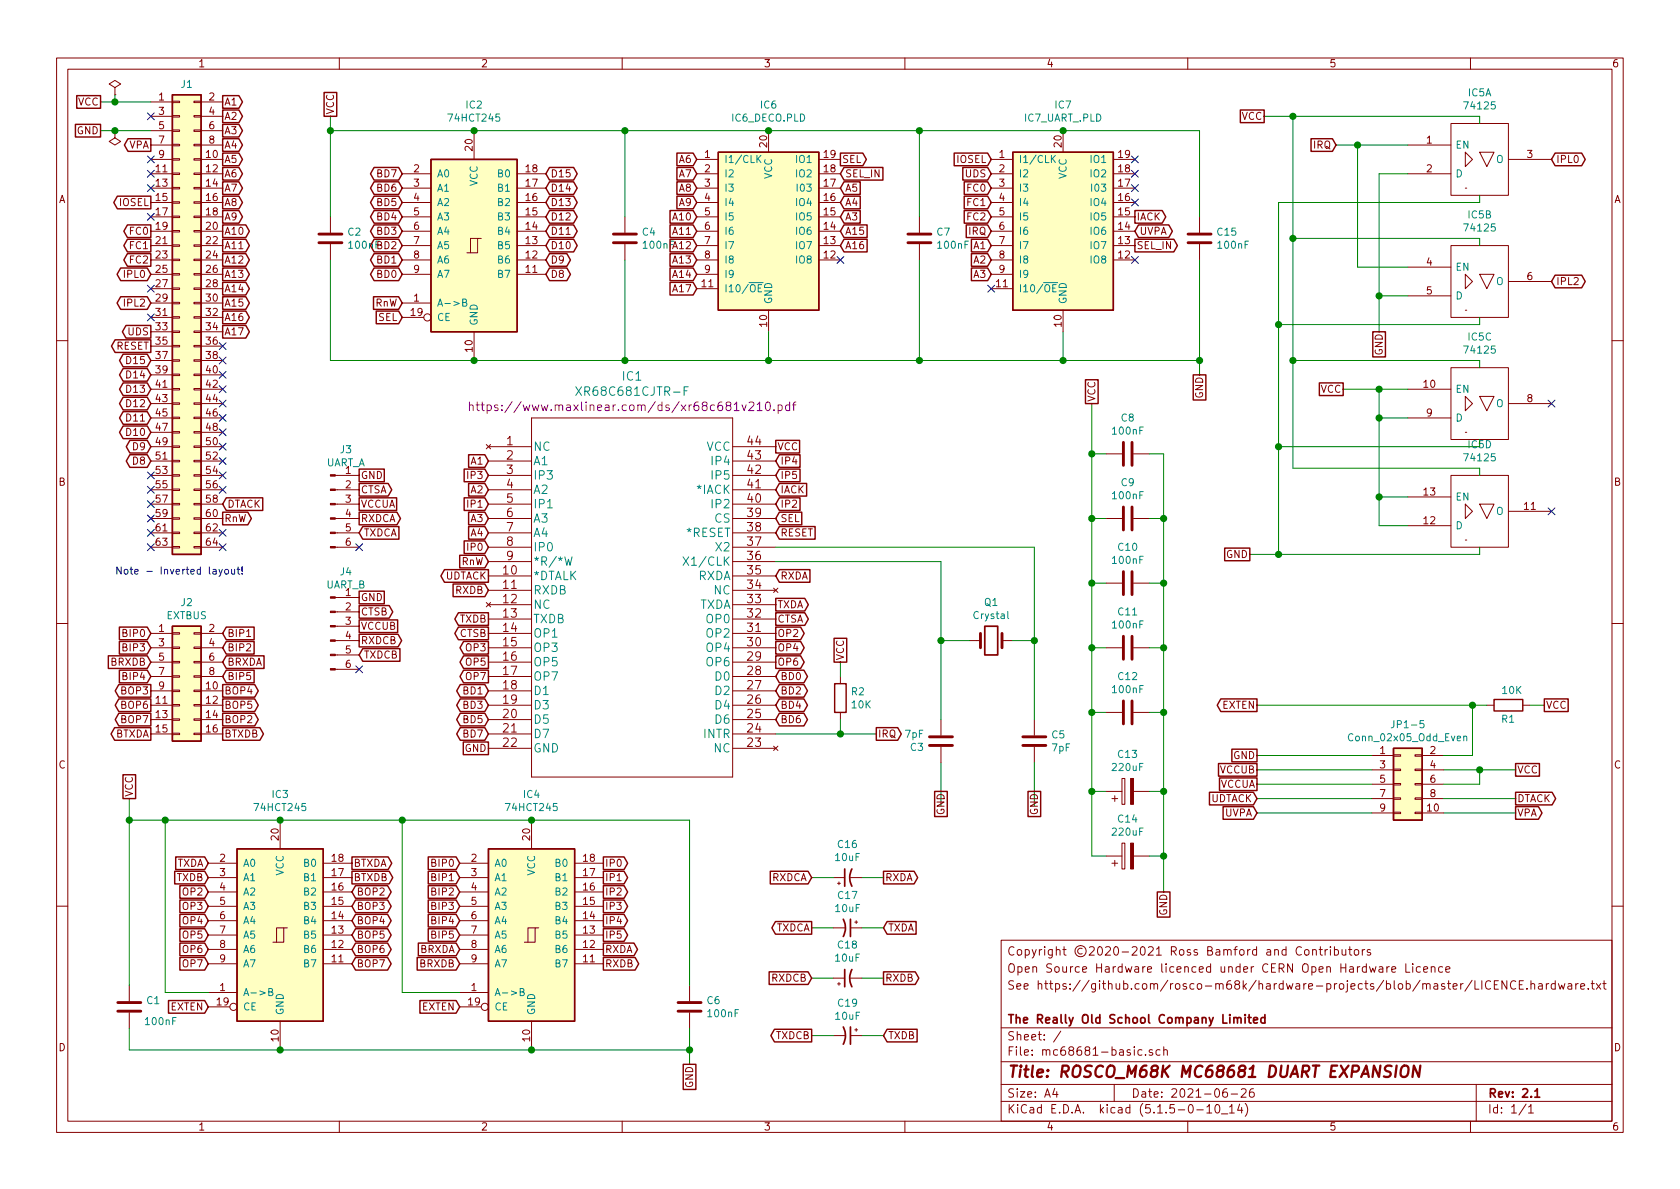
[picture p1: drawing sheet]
EESchema Schematic File Version 4
EELAYER 30 0
EELAYER END
$Descr A4 11693 8268
encoding utf-8
Sheet 1 1
Title "ROSCO_M68K MC68681 DUART EXPANSION"
Date "2021-06-26"
Rev "2.1"
Comp "The Really Old School Company Limited"
Comment1 ""
Comment2 "See https://github.com/rosco-m68k/hardware-projects/blob/master/LICENCE.hardware.txt"
Comment3 "Open Source Hardware licenced under CERN Open Hardware Licence"
Comment4 "Copyright ©2020-2021 Ross Bamford and Contributors"
$EndDescr
$Comp
L Connector_Generic:Conn_02x32_Odd_Even J1
U 1 1
P 1250 2200
F 0 "J1" H 1300 3825 50  0000 C CNN
F 1 "Conn_02x32_Odd_Even" H 1300 3826 50  0001 C CNN
F 2 "Connector_PinHeader_2.54mm:PinHeader_2x32_P2.54mm_Vertical" H 1250 2200 50  0001 C CNN
F 3 "~" H 1250 2200 50  0001 C CNN
	1    1250 2200
	1    0    0    -1  
$EndComp
Text GLabel 1550 700  2    50   Output ~ 0
A1
Text GLabel 1550 800  2    50   Output ~ 0
A2
Text GLabel 1550 900  2    50   Output ~ 0
A3
Text GLabel 1550 1000 2    50   Output ~ 0
A4
Text GLabel 1550 1100 2    50   Output ~ 0
A5
Text GLabel 1550 1200 2    50   Output ~ 0
A6
Text GLabel 1550 1300 2    50   Output ~ 0
A7
Text GLabel 1550 1400 2    50   Output ~ 0
A8
Text GLabel 1550 1500 2    50   Output ~ 0
A9
Text GLabel 1550 1600 2    50   Output ~ 0
A10
Text GLabel 1550 1700 2    50   Output ~ 0
A11
Text GLabel 1550 1800 2    50   Output ~ 0
A12
Text GLabel 1550 1900 2    50   Output ~ 0
A13
Text GLabel 1550 2000 2    50   Output ~ 0
A14
Text GLabel 1550 2200 2    50   Output ~ 0
A16
Text GLabel 1550 2300 2    50   Output ~ 0
A17
Text GLabel 1050 3200 0    50   BiDi ~ 0
D8
Text GLabel 1050 3100 0    50   BiDi ~ 0
D9
Text GLabel 1050 3000 0    50   BiDi ~ 0
D10
Text GLabel 1050 2900 0    50   BiDi ~ 0
D11
Text GLabel 1050 2800 0    50   BiDi ~ 0
D12
Text GLabel 1050 2700 0    50   BiDi ~ 0
D13
Text GLabel 1050 2600 0    50   BiDi ~ 0
D14
Text GLabel 1050 2500 0    50   BiDi ~ 0
D15
Text GLabel 1050 2300 0    50   Output ~ 0
UDS
Text GLabel 700  700  0    50   UnSpc ~ 0
VCC
Text GLabel 700  900  0    50   UnSpc ~ 0
GND
Text GLabel 1550 3600 2    50   Output ~ 0
RnW
$Comp
L power:PWR_FLAG #GND01
U 1 1
P 800 900
F 0 "#GND01" H 800 975 50  0001 C CNN
F 1 "PWR_FLAG" H 800 1073 50  0001 C CNN
F 2 "" H 800 900 50  0001 C CNN
F 3 "~" H 800 900 50  0001 C CNN
	1    800  900 
	-1   0    0    1   
$EndComp
$Comp
L power:PWR_FLAG #VCC01
U 1 1
P 800 650
F 0 "#VCC01" H 800 725 50  0001 C CNN
F 1 "PWR_FLAG" H 800 823 50  0001 C CNN
F 2 "" H 800 650 50  0001 C CNN
F 3 "~" H 800 650 50  0001 C CNN
	1    800  650 
	1    0    0    -1  
$EndComp
Wire Wire Line
	700  700  800  700 
Wire Wire Line
	800  650  800  700 
Wire Wire Line
	700  900  800  900 
NoConn ~ 1050 800 
NoConn ~ 1050 1100
NoConn ~ 1050 1200
NoConn ~ 1050 1300
NoConn ~ 1550 3000
NoConn ~ 1550 3100
NoConn ~ 1550 3200
NoConn ~ 1550 3300
NoConn ~ 1550 3400
Text Notes 800  4000 0    50   ~ 0
Note - Inverted layout!
Text GLabel 1050 1400 0    50   Output ~ 0
IOSEL
Text GLabel 1050 1600 0    50   Output ~ 0
FC0
Text GLabel 1050 1700 0    50   Output ~ 0
FC1
Text GLabel 1050 1800 0    50   Output ~ 0
FC2
NoConn ~ 1050 2200
NoConn ~ 1050 3300
NoConn ~ 1050 3400
NoConn ~ 1050 3500
NoConn ~ 1050 3600
NoConn ~ 1050 3700
NoConn ~ 1050 3800
NoConn ~ 1550 3800
NoConn ~ 1550 3700
NoConn ~ 1550 2900
NoConn ~ 1550 2800
NoConn ~ 1550 2700
NoConn ~ 1550 2600
NoConn ~ 1550 2500
Text GLabel 1050 1000 0    50   Output ~ 0
VPA
Text GLabel 1050 2400 0    50   Output ~ 0
RESET
NoConn ~ 1050 1500
NoConn ~ -2300 8300
$Comp
L Device:Crystal Q1
U 1 1
P 6900 4450
F 0 "Q1" H 6900 4718 50  0000 C CNN
F 1 "Crystal" H 6900 4627 50  0000 C CNN
F 2 "Crystal:Crystal_HC49-4H_Vertical" H 6900 4450 50  0001 C CNN
F 3 "~" H 6900 4450 50  0001 C CNN
	1    6900 4450
	1    0    0    -1  
$EndComp
$Comp
L Device:C C3
U 1 1
P 6550 5150
F 0 "C3" H 6665 5196 50  0000 L CNN
F 1 "7pF" H 6665 5105 50  0000 L CNN
F 2 "Capacitor_THT:C_Rect_L7.0mm_W2.0mm_P5.00mm" H 6588 5000 50  0001 C CNN
F 3 "~" H 6550 5150 50  0001 C CNN
	1    6550 5150
	-1   0    0    1   
$EndComp
$Comp
L Device:C C5
U 1 1
P 7200 5150
F 0 "C5" H 7315 5196 50  0000 L CNN
F 1 "7pF" H 7315 5105 50  0000 L CNN
F 2 "Capacitor_THT:C_Rect_L7.0mm_W2.0mm_P5.00mm" H 7238 5000 50  0001 C CNN
F 3 "~" H 7200 5150 50  0001 C CNN
	1    7200 5150
	1    0    0    -1  
$EndComp
Wire Wire Line
	7200 5000 7200 4450
Wire Wire Line
	7050 4450 7200 4450
Wire Wire Line
	6750 4450 6550 4450
Wire Wire Line
	6550 4450 6550 5000
Wire Wire Line
	7200 5300 7200 5600
Wire Wire Line
	6550 5300 6550 5600
Text GLabel 6550 5500 3    50   UnSpc ~ 0
GND
Text GLabel 7200 5500 3    50   UnSpc ~ 0
GND
Text GLabel 5400 4700 2    50   BiDi ~ 0
BD0
Text GLabel 3400 4800 0    50   BiDi ~ 0
BD1
Text GLabel 5400 4800 2    50   BiDi ~ 0
BD2
Text GLabel 3400 4900 0    50   BiDi ~ 0
BD3
Text GLabel 5400 4900 2    50   BiDi ~ 0
BD4
Text GLabel 3400 5000 0    50   BiDi ~ 0
BD5
Text GLabel 5400 5000 2    50   BiDi ~ 0
BD6
Text GLabel 3400 5100 0    50   BiDi ~ 0
BD7
Text GLabel 3400 3900 0    50   Input ~ 0
RnW
Text GLabel 5400 3700 2    50   Input ~ 0
RESET
Text GLabel 1550 3500 2    50   Input ~ 0
DTACK
Wire Wire Line
	9550 5550 8750 5550
Wire Wire Line
	10050 5550 10550 5550
Text GLabel 10550 5550 2    50   Output ~ 0
DTACK
Text GLabel 8750 5550 0    50   Input ~ 0
UDTACK
Text GLabel 3400 4000 0    50   Output ~ 0
UDTACK
Connection ~ 6550 4450
Text GLabel 5400 3600 2    50   Input ~ 0
SEL
Text GLabel 3400 3200 0    50   Input ~ 0
A1
Text GLabel 3400 3400 0    50   Input ~ 0
A2
Text GLabel 3400 3600 0    50   Input ~ 0
A3
Text GLabel 3400 3700 0    50   Input ~ 0
A4
$Comp
L Connector:Conn_01x06_Male J3
U 1 1
P 2300 3500
F 0 "J3" H 2408 3881 50  0000 C CNN
F 1 "UART_A" H 2408 3790 50  0000 C CNN
F 2 "Connector_PinHeader_2.54mm:PinHeader_1x06_P2.54mm_Vertical" H 2300 3500 50  0001 C CNN
F 3 "~" H 2300 3500 50  0001 C CNN
	1    2300 3500
	1    0    0    -1  
$EndComp
$Comp
L Connector:Conn_01x06_Male J4
U 1 1
P 2300 4350
F 0 "J4" H 2408 4731 50  0000 C CNN
F 1 "UART_B" H 2408 4640 50  0000 C CNN
F 2 "Connector_PinHeader_2.54mm:PinHeader_1x06_P2.54mm_Vertical" H 2300 4350 50  0001 C CNN
F 3 "~" H 2300 4350 50  0001 C CNN
	1    2300 4350
	1    0    0    -1  
$EndComp
Text GLabel 2500 3300 2    50   UnSpc ~ 0
GND
Text GLabel 2500 3400 2    50   Output ~ 0
CTSA
Text GLabel 2500 3700 2    50   Input ~ 0
TXDCA
Text GLabel 2500 3600 2    50   Output ~ 0
RXDCA
NoConn ~ 2500 3800
Text GLabel 10550 5350 2    50   UnSpc ~ 0
VCC
Text GLabel 8750 5450 0    50   UnSpc ~ 0
VCCUA
Text GLabel 8750 5350 0    50   UnSpc ~ 0
VCCUB
Text GLabel 2500 3500 2    50   UnSpc ~ 0
VCCUA
Text GLabel 2500 4350 2    50   UnSpc ~ 0
VCCUB
Text GLabel 2500 4150 2    50   UnSpc ~ 0
GND
Text GLabel 2500 4250 2    50   Output ~ 0
CTSB
Text GLabel 2500 4550 2    50   Input ~ 0
TXDCB
Text GLabel 2500 4450 2    50   Output ~ 0
RXDCB
NoConn ~ 2500 4650
$Comp
L Connector_Generic:Conn_02x08_Odd_Even J2
U 1 1
P 1250 4700
F 0 "J2" H 1300 5217 50  0000 C CNN
F 1 "EXTBUS" H 1300 5126 50  0000 C CNN
F 2 "Connector_PinHeader_2.54mm:PinHeader_2x08_P2.54mm_Vertical" H 1250 4700 50  0001 C CNN
F 3 "~" H 1250 4700 50  0001 C CNN
	1    1250 4700
	1    0    0    -1  
$EndComp
$Comp
L 74xx:74LS245 IC3
U 1 1
P 1950 6500
F 0 "IC3" H 1950 7481 50  0000 C CNN
F 1 "74HCT245" H 1950 7390 50  0000 C CNN
F 2 "Package_DIP:DIP-20_W7.62mm_Socket_LongPads" H 1950 6500 50  0001 C CNN
F 3 "http://www.ti.com/lit/gpn/sn74LS245" H 1950 6500 50  0001 C CNN
	1    1950 6500
	1    0    0    -1  
$EndComp
$Comp
L 74xx:74LS245 IC4
U 1 1
P 3700 6500
F 0 "IC4" H 3700 7481 50  0000 C CNN
F 1 "74HCT245" H 3700 7390 50  0000 C CNN
F 2 "Package_DIP:DIP-20_W7.62mm_Socket_LongPads" H 3700 6500 50  0001 C CNN
F 3 "http://www.ti.com/lit/gpn/sn74LS245" H 3700 6500 50  0001 C CNN
	1    3700 6500
	1    0    0    -1  
$EndComp
Text GLabel 1450 6200 0    50   Input ~ 0
OP2
Text GLabel 1450 6300 0    50   Input ~ 0
OP3
Text GLabel 1450 6400 0    50   Input ~ 0
OP4
Text GLabel 1450 6500 0    50   Input ~ 0
OP5
Text GLabel 1450 6600 0    50   Input ~ 0
OP6
Text GLabel 1450 6700 0    50   Input ~ 0
OP7
Text GLabel 2450 6200 2    50   3State ~ 0
BOP2
Text GLabel 2450 6300 2    50   3State ~ 0
BOP3
Text GLabel 2450 6400 2    50   3State ~ 0
BOP4
Text GLabel 2450 6500 2    50   3State ~ 0
BOP5
Text GLabel 2450 6600 2    50   3State ~ 0
BOP6
Text GLabel 2450 6700 2    50   3State ~ 0
BOP7
Text GLabel 1450 7000 0    50   Input ~ 0
EXTEN
Text GLabel 3200 7000 0    50   Input ~ 0
EXTEN
Text GLabel 8750 4900 0    50   Output ~ 0
EXTEN
$Comp
L Device:R R1
U 1 1
P 10500 4900
F 0 "R1" V 10400 4850 50  0000 L CNN
F 1 "10K" V 10600 4800 50  0000 L CNN
F 2 "Resistor_THT:R_Axial_DIN0207_L6.3mm_D2.5mm_P10.16mm_Horizontal" V 10430 4900 50  0001 C CNN
F 3 "~" H 10500 4900 50  0001 C CNN
	1    10500 4900
	0    -1   -1   0   
$EndComp
Wire Wire Line
	3200 6900 2800 6900
Connection ~ 1950 7300
Text GLabel 3200 6000 0    50   Input ~ 0
BIP0
Text GLabel 3200 6100 0    50   Input ~ 0
BIP1
Text GLabel 3200 6200 0    50   Input ~ 0
BIP2
Text GLabel 3200 6300 0    50   Input ~ 0
BIP3
Text GLabel 3200 6400 0    50   Input ~ 0
BIP4
Text GLabel 3200 6500 0    50   Input ~ 0
BIP5
Text GLabel 3200 6600 0    50   Input ~ 0
BRXDA
Text GLabel 4200 6600 2    50   Output ~ 0
RXDA
Text GLabel 4200 6500 2    50   Output ~ 0
IP5
Text GLabel 4200 6400 2    50   Output ~ 0
IP4
Text GLabel 4200 6300 2    50   Output ~ 0
IP3
Text GLabel 4200 6200 2    50   Output ~ 0
IP2
Text GLabel 4200 6100 2    50   Output ~ 0
IP1
Text GLabel 4200 6000 2    50   Output ~ 0
IP0
Text GLabel 5400 4400 2    50   Output ~ 0
OP2
Text GLabel 3400 4500 0    50   Output ~ 0
OP3
Text GLabel 5400 4500 2    50   Output ~ 0
OP4
Text GLabel 3400 4600 0    50   Output ~ 0
OP5
Text GLabel 5400 4600 2    50   Output ~ 0
OP6
Text GLabel 3400 4700 0    50   Output ~ 0
OP7
Text GLabel 3400 3800 0    50   Input ~ 0
IP0
Text GLabel 3400 3500 0    50   Input ~ 0
IP1
Text GLabel 5400 3500 2    50   Input ~ 0
IP2
Text GLabel 3400 3300 0    50   Input ~ 0
IP3
Text GLabel 5400 3200 2    50   Input ~ 0
IP4
Text GLabel 5400 3300 2    50   Input ~ 0
IP5
$Comp
L 74xx_IEEE:74126 IC5
U 1 1
P 10300 1100
F 0 "IC5" H 10300 1566 50  0000 C CNN
F 1 "74125" H 10300 1475 50  0000 C CNN
F 2 "Package_DIP:DIP-14_W7.62mm_Socket_LongPads" H 10300 1100 50  0001 C CNN
F 3 "" H 10300 1100 50  0001 C CNN
	1    10300 1100
	1    0    0    -1  
$EndComp
$Comp
L 74xx_IEEE:74126 IC5
U 2 1
P 10300 1950
F 0 "IC5" H 10300 2416 50  0000 C CNN
F 1 "74125" H 10300 2325 50  0000 C CNN
F 2 "Package_DIP:DIP-14_W7.62mm_Socket_LongPads" H 10300 1950 50  0001 C CNN
F 3 "" H 10300 1950 50  0001 C CNN
	2    10300 1950
	1    0    0    -1  
$EndComp
Wire Wire Line
	9800 1200 9600 1200
Wire Wire Line
	9600 1200 9600 2050
Wire Wire Line
	9800 2050 9600 2050
Connection ~ 9600 2050
Wire Wire Line
	9600 2050 9600 2300
Wire Wire Line
	9800 1850 9450 1850
Wire Wire Line
	9450 1850 9450 1000
Wire Wire Line
	9450 1000 9800 1000
Wire Wire Line
	9450 1000 9300 1000
Connection ~ 9450 1000
Text GLabel 9300 1000 0    50   Input ~ 0
IRQ
Text GLabel 1050 2100 0    50   3State ~ 0
IPL2
Text GLabel 1050 1900 0    50   3State ~ 0
IPL0
Text GLabel 10800 1100 2    50   3State ~ 0
IPL0
Text GLabel 10800 1950 2    50   3State ~ 0
IPL2
Text GLabel 9600 2300 3    50   UnSpc ~ 0
GND
Text GLabel 8750 5250 0    50   UnSpc ~ 0
GND
Text GLabel 10750 4900 2    50   UnSpc ~ 0
VCC
Connection ~ 7200 4450
Text GLabel 3400 4300 0    50   Output ~ 0
TXDB
Text GLabel 3400 4100 0    50   Input ~ 0
RXDB
Text GLabel 5400 4000 2    50   Input ~ 0
RXDA
Text GLabel 5400 4200 2    50   Output ~ 0
TXDA
Wire Wire Line
	800  700  1050 700 
Connection ~ 800  700 
Wire Wire Line
	800  900  1050 900 
Connection ~ 800  900 
$Comp
L 74xx:74LS245 IC2
U 1 1
P 3300 1700
F 0 "IC2" H 3300 2681 50  0000 C CNN
F 1 "74HCT245" H 3300 2590 50  0000 C CNN
F 2 "Package_DIP:DIP-20_W7.62mm_Socket_LongPads" H 3300 1700 50  0001 C CNN
F 3 "http://www.ti.com/lit/gpn/sn74LS245" H 3300 1700 50  0001 C CNN
	1    3300 1700
	1    0    0    -1  
$EndComp
Text GLabel 3800 1900 2    50   BiDi ~ 0
D8
Text GLabel 3800 1800 2    50   BiDi ~ 0
D9
Text GLabel 3800 1700 2    50   BiDi ~ 0
D10
Text GLabel 3800 1600 2    50   BiDi ~ 0
D11
Text GLabel 3800 1500 2    50   BiDi ~ 0
D12
Text GLabel 3800 1400 2    50   BiDi ~ 0
D13
Text GLabel 3800 1300 2    50   BiDi ~ 0
D14
Text GLabel 3800 1200 2    50   BiDi ~ 0
D15
Text GLabel 2800 1900 0    50   BiDi ~ 0
BD0
Text GLabel 2800 1800 0    50   BiDi ~ 0
BD1
Text GLabel 2800 1700 0    50   BiDi ~ 0
BD2
Text GLabel 2800 1600 0    50   BiDi ~ 0
BD3
Text GLabel 2800 1500 0    50   BiDi ~ 0
BD4
Text GLabel 2800 1400 0    50   BiDi ~ 0
BD5
Text GLabel 2800 1300 0    50   BiDi ~ 0
BD6
Text GLabel 2800 1200 0    50   BiDi ~ 0
BD7
Text GLabel 2800 2100 0    50   Input ~ 0
RnW
Text GLabel 2800 2200 0    50   Input ~ 0
SEL
Text GLabel 1550 5000 2    50   Output ~ 0
BOP2
Text GLabel 1050 4800 0    50   Output ~ 0
BOP3
Text GLabel 1550 4800 2    50   Output ~ 0
BOP4
Text GLabel 1550 4900 2    50   Output ~ 0
BOP5
Text GLabel 1050 4900 0    50   Output ~ 0
BOP6
Text GLabel 1050 5000 0    50   Output ~ 0
BOP7
Text GLabel 1050 4400 0    50   Input ~ 0
BIP0
Text GLabel 1550 4400 2    50   Input ~ 0
BIP1
Text GLabel 1550 4500 2    50   Input ~ 0
BIP2
Text GLabel 1050 4500 0    50   Input ~ 0
BIP3
Text GLabel 1050 4700 0    50   Input ~ 0
BIP4
Text GLabel 1550 4700 2    50   Input ~ 0
BIP5
Text GLabel 1050 4600 0    50   Input ~ 0
BRXDB
Text GLabel 1550 5100 2    50   Output ~ 0
BTXDB
$Comp
L Logic_Programmable:GAL16V8 IC6
U 1 1
P 5350 1600
F 0 "IC6" H 5350 2481 50  0000 C CNN
F 1 "IC6_DECO.PLD" H 5350 2390 50  0000 C CNN
F 2 "Package_DIP:DIP-20_W7.62mm_Socket_LongPads" H 5350 1600 50  0001 C CNN
F 3 "http://ww1.microchip.com/downloads/en/devicedoc/atmel-0364-pld-atf16v8b-8bq-8bql-datasheet.pdf" H 5350 1600 50  0001 C CNN
	1    5350 1600
	1    0    0    -1  
$EndComp
Text GLabel 4850 1100 0    50   Input ~ 0
A6
Text GLabel 4850 1200 0    50   Input ~ 0
A7
Text GLabel 4850 1300 0    50   Input ~ 0
A8
Text GLabel 4850 1400 0    50   Input ~ 0
A9
Text GLabel 4850 1500 0    50   Input ~ 0
A10
Text GLabel 4850 1600 0    50   Input ~ 0
A11
Text GLabel 4850 1700 0    50   Input ~ 0
A12
Text GLabel 4850 1800 0    50   Input ~ 0
A13
Text GLabel 4850 1900 0    50   Input ~ 0
A14
Text GLabel 5850 1600 2    50   Input ~ 0
A15
Text GLabel 5850 1700 2    50   Input ~ 0
A16
Text GLabel 4850 2000 0    50   Input ~ 0
A17
Text GLabel 5850 1500 2    50   Input ~ 0
A3
Text GLabel 5850 1400 2    50   Input ~ 0
A4
Text GLabel 5850 1300 2    50   Input ~ 0
A5
Text GLabel 5850 1200 2    50   Input ~ 0
SEL_IN
Text GLabel 5850 1100 2    50   Output ~ 0
SEL
NoConn ~ 5850 1800
$Comp
L Logic_Programmable:GAL16V8 IC7
U 1 1
P 7400 1600
F 0 "IC7" H 7400 2481 50  0000 C CNN
F 1 "IC7_UART_.PLD" H 7400 2390 50  0000 C CNN
F 2 "Package_DIP:DIP-20_W7.62mm_Socket_LongPads" H 7400 1600 50  0001 C CNN
F 3 "" H 7400 1600 50  0001 C CNN
	1    7400 1600
	1    0    0    -1  
$EndComp
NoConn ~ 6900 2000
NoConn ~ 7900 1800
NoConn ~ 7900 1400
NoConn ~ 7900 1300
NoConn ~ 7900 1200
NoConn ~ 7900 1100
Text GLabel 6900 1100 0    50   Input ~ 0
IOSEL
Text GLabel 6900 1200 0    50   Input ~ 0
UDS
Text GLabel 6900 1300 0    50   Input ~ 0
FC0
Text GLabel 6900 1400 0    50   Input ~ 0
FC1
Text GLabel 6900 1500 0    50   Input ~ 0
FC2
Text GLabel 6900 1600 0    50   Input ~ 0
IRQ
Text GLabel 7900 1700 2    50   Output ~ 0
SEL_IN
Text GLabel 7900 1600 2    50   3State ~ 0
UVPA
Wire Wire Line
	7400 900  6400 900 
Wire Wire Line
	5350 900  4350 900 
Connection ~ 5350 900 
Wire Wire Line
	7400 2500 7400 2300
Wire Wire Line
	5350 2300 5350 2500
Connection ~ 5350 2500
Wire Wire Line
	5350 2500 6400 2500
Connection ~ 3300 900 
Connection ~ 3300 2500
Connection ~ 7400 900 
Connection ~ 7400 2500
$Comp
L Device:C C2
U 1 1
P 2300 1650
F 0 "C2" H 2415 1696 50  0000 L CNN
F 1 "100nF" H 2415 1605 50  0000 L CNN
F 2 "rosco_m68k:C2.5-3" H 2338 1500 50  0001 C CNN
F 3 "~" H 2300 1650 50  0001 C CNN
	1    2300 1650
	1    0    0    -1  
$EndComp
$Comp
L Device:C C15
U 1 1
P 8350 1650
F 0 "C15" H 8465 1696 50  0000 L CNN
F 1 "100nF" H 8465 1605 50  0000 L CNN
F 2 "rosco_m68k:C2.5-3" H 8388 1500 50  0001 C CNN
F 3 "~" H 8350 1650 50  0001 C CNN
	1    8350 1650
	1    0    0    -1  
$EndComp
$Comp
L Device:C C4
U 1 1
P 4350 1650
F 0 "C4" H 4465 1696 50  0000 L CNN
F 1 "100nF" H 4465 1605 50  0000 L CNN
F 2 "rosco_m68k:C2.5-3" H 4388 1500 50  0001 C CNN
F 3 "~" H 4350 1650 50  0001 C CNN
	1    4350 1650
	1    0    0    -1  
$EndComp
$Comp
L Device:C C7
U 1 1
P 6400 1650
F 0 "C7" H 6515 1696 50  0000 L CNN
F 1 "100nF" H 6515 1605 50  0000 L CNN
F 2 "rosco_m68k:C2.5-3" H 6438 1500 50  0001 C CNN
F 3 "~" H 6400 1650 50  0001 C CNN
	1    6400 1650
	1    0    0    -1  
$EndComp
Wire Wire Line
	6400 1500 6400 900 
Connection ~ 6400 900 
Wire Wire Line
	6400 900  5350 900 
Wire Wire Line
	6400 1800 6400 2500
Connection ~ 6400 2500
Wire Wire Line
	6400 2500 7400 2500
Wire Wire Line
	4350 1500 4350 900 
Connection ~ 4350 900 
Wire Wire Line
	4350 900  3300 900 
Wire Wire Line
	4350 1800 4350 2500
Wire Wire Line
	3300 2500 4350 2500
Connection ~ 4350 2500
Wire Wire Line
	4350 2500 5350 2500
Wire Wire Line
	2300 900  2300 1500
Wire Wire Line
	2300 900  3300 900 
Wire Wire Line
	2300 1800 2300 2500
Wire Wire Line
	2300 2500 3300 2500
Wire Wire Line
	8350 900  8350 1500
Wire Wire Line
	7400 900  8350 900 
Wire Wire Line
	8350 1800 8350 2500
Wire Wire Line
	7400 2500 8350 2500
Wire Wire Line
	2300 900  2300 800 
Connection ~ 2300 900 
Wire Wire Line
	8350 2500 8350 2600
Connection ~ 8350 2500
Text GLabel 2300 800  1    50   UnSpc ~ 0
VCC
Text GLabel 8350 2600 3    50   UnSpc ~ 0
GND
$Comp
L Device:C C6
U 1 1
P 4800 7000
F 0 "C6" H 4915 7046 50  0000 L CNN
F 1 "100nF" H 4915 6955 50  0000 L CNN
F 2 "rosco_m68k:C2.5-3" H 4838 6850 50  0001 C CNN
F 3 "~" H 4800 7000 50  0001 C CNN
	1    4800 7000
	1    0    0    -1  
$EndComp
Wire Wire Line
	900  5700 1150 5700
Wire Wire Line
	3700 5700 4800 5700
Wire Wire Line
	4800 5700 4800 6850
Wire Wire Line
	1950 5700 2800 5700
Connection ~ 1950 5700
Connection ~ 3700 5700
Wire Wire Line
	900  7300 1950 7300
Wire Wire Line
	3700 7300 4800 7300
Wire Wire Line
	4800 7300 4800 7150
Connection ~ 3700 7300
Wire Wire Line
	900  5700 900  5550
Wire Wire Line
	4800 7300 4800 7400
Connection ~ 4800 7300
Text GLabel 900  5550 1    50   UnSpc ~ 0
VCC
Text GLabel 4800 7400 3    50   UnSpc ~ 0
GND
$Comp
L Device:C C8
U 1 1
P 7850 3150
F 0 "C8" V 7598 3150 50  0000 C CNN
F 1 "100nF" V 7689 3150 50  0000 C CNN
F 2 "rosco_m68k:C2.5-3" H 7888 3000 50  0001 C CNN
F 3 "~" H 7850 3150 50  0001 C CNN
	1    7850 3150
	0    1    1    0   
$EndComp
$Comp
L Device:C C9
U 1 1
P 7850 3600
F 0 "C9" V 7598 3600 50  0000 C CNN
F 1 "100nF" V 7689 3600 50  0000 C CNN
F 2 "rosco_m68k:C2.5-3" H 7888 3450 50  0001 C CNN
F 3 "~" H 7850 3600 50  0001 C CNN
	1    7850 3600
	0    1    1    0   
$EndComp
$Comp
L Device:CP C13
U 1 1
P 7850 5500
F 0 "C13" V 8105 5500 50  0000 C CNN
F 1 "220uF" V 8014 5500 50  0000 C CNN
F 2 "Capacitor_THT:CP_Radial_D6.3mm_P2.50mm" H 7888 5350 50  0001 C CNN
F 3 "~" H 7850 5500 50  0001 C CNN
	1    7850 5500
	0    -1   -1   0   
$EndComp
$Comp
L Device:CP C14
U 1 1
P 7850 5950
F 0 "C14" V 8105 5950 50  0000 C CNN
F 1 "220uF" V 8014 5950 50  0000 C CNN
F 2 "Capacitor_THT:CP_Radial_D6.3mm_P2.50mm" H 7888 5800 50  0001 C CNN
F 3 "~" H 7850 5950 50  0001 C CNN
	1    7850 5950
	0    -1   -1   0   
$EndComp
Wire Wire Line
	7600 2800 7600 3150
Wire Wire Line
	7600 5950 7700 5950
Wire Wire Line
	8100 3150 8100 3600
Wire Wire Line
	8000 3150 8100 3150
Wire Wire Line
	7700 3150 7600 3150
Connection ~ 7600 3150
Wire Wire Line
	7600 3150 7600 3600
Wire Wire Line
	7700 3600 7600 3600
Connection ~ 7600 3600
Wire Wire Line
	8000 3600 8100 3600
Connection ~ 8100 3600
Wire Wire Line
	8000 5500 8100 5500
Wire Wire Line
	8100 5500 8100 5950
Wire Wire Line
	7700 5500 7600 5500
Wire Wire Line
	7600 5500 7600 5950
Wire Wire Line
	8000 5950 8100 5950
Connection ~ 8100 5950
Wire Wire Line
	8100 5950 8100 6200
Text GLabel 7600 2800 1    50   UnSpc ~ 0
VCC
Text GLabel 8100 6200 3    50   UnSpc ~ 0
GND
NoConn ~ 1050 2000
NoConn ~ 1550 2400
Text GLabel 5400 3100 2    50   UnSpc ~ 0
VCC
Text GLabel 3400 5200 0    50   UnSpc ~ 0
GND
Text GLabel 1550 2100 2    50   Output ~ 0
A15
Text GLabel 1450 6000 0    50   Input ~ 0
TXDA
Text GLabel 1450 6100 0    50   Input ~ 0
TXDB
Text GLabel 2450 6000 2    50   Output ~ 0
BTXDA
Text GLabel 2450 6100 2    50   Output ~ 0
BTXDB
Text GLabel 3200 6700 0    50   Input ~ 0
BRXDB
Text GLabel 4200 6700 2    50   Output ~ 0
RXDB
Text GLabel 1550 4600 2    50   Input ~ 0
BRXDA
Text GLabel 1050 5100 0    50   Output ~ 0
BTXDA
Text GLabel 5400 4300 2    50   Output ~ 0
CTSA
Text GLabel 3400 4400 0    50   Output ~ 0
CTSB
$Comp
L Device:C C10
U 1 1
P 7850 4050
F 0 "C10" V 7598 4050 50  0000 C CNN
F 1 "100nF" V 7689 4050 50  0000 C CNN
F 2 "rosco_m68k:C2.5-3" H 7888 3900 50  0001 C CNN
F 3 "~" H 7850 4050 50  0001 C CNN
	1    7850 4050
	0    1    1    0   
$EndComp
$Comp
L Device:C C11
U 1 1
P 7850 4500
F 0 "C11" V 7598 4500 50  0000 C CNN
F 1 "100nF" V 7689 4500 50  0000 C CNN
F 2 "rosco_m68k:C2.5-3" H 7888 4350 50  0001 C CNN
F 3 "~" H 7850 4500 50  0001 C CNN
	1    7850 4500
	0    1    1    0   
$EndComp
$Comp
L Device:C C12
U 1 1
P 7850 4950
F 0 "C12" V 7598 4950 50  0000 C CNN
F 1 "100nF" V 7689 4950 50  0000 C CNN
F 2 "rosco_m68k:C2.5-3" H 7888 4800 50  0001 C CNN
F 3 "~" H 7850 4950 50  0001 C CNN
	1    7850 4950
	0    1    1    0   
$EndComp
Wire Wire Line
	7600 3600 7600 4050
Connection ~ 7600 5500
Wire Wire Line
	8100 3600 8100 4050
Connection ~ 8100 5500
Wire Wire Line
	8000 4950 8100 4950
Connection ~ 8100 4950
Wire Wire Line
	8100 4950 8100 5500
Wire Wire Line
	7700 4950 7600 4950
Connection ~ 7600 4950
Wire Wire Line
	7600 4950 7600 5500
Wire Wire Line
	7700 4500 7600 4500
Connection ~ 7600 4500
Wire Wire Line
	7600 4500 7600 4950
Wire Wire Line
	8000 4500 8100 4500
Connection ~ 8100 4500
Wire Wire Line
	8100 4500 8100 4950
Wire Wire Line
	8000 4050 8100 4050
Connection ~ 8100 4050
Wire Wire Line
	8100 4050 8100 4500
Wire Wire Line
	7700 4050 7600 4050
Connection ~ 7600 4050
Wire Wire Line
	7600 4050 7600 4500
$Comp
L 74xx_IEEE:74126 IC5
U 3 1
P 10300 2800
F 0 "IC5" H 10300 3266 50  0000 C CNN
F 1 "74125" H 10300 3175 50  0000 C CNN
F 2 "Package_DIP:DIP-14_W7.62mm_Socket_LongPads" H 10300 2800 50  0001 C CNN
F 3 "" H 10300 2800 50  0001 C CNN
	3    10300 2800
	1    0    0    -1  
$EndComp
$Comp
L 74xx_IEEE:74126 IC5
U 4 1
P 10300 3550
F 0 "IC5" H 10300 4016 50  0000 C CNN
F 1 "74125" H 10300 3925 50  0000 C CNN
F 2 "Package_DIP:DIP-14_W7.62mm_Socket_LongPads" H 10300 3550 50  0001 C CNN
F 3 "" H 10300 3550 50  0001 C CNN
	4    10300 3550
	1    0    0    -1  
$EndComp
Wire Wire Line
	9800 2700 9600 2700
Wire Wire Line
	9600 2700 9600 2900
Wire Wire Line
	9600 3650 9800 3650
Connection ~ 9600 2700
Wire Wire Line
	9600 2700 9350 2700
Wire Wire Line
	9800 3450 9600 3450
Connection ~ 9600 3450
Wire Wire Line
	9600 3450 9600 3650
Wire Wire Line
	9800 2900 9600 2900
Connection ~ 9600 2900
Wire Wire Line
	9600 2900 9600 3450
Text GLabel 9350 2700 0    50   UnSpc ~ 0
VCC
NoConn ~ 10800 2800
NoConn ~ 10800 3550
Wire Wire Line
	10300 850  10300 800 
Wire Wire Line
	10300 800  9000 800 
Wire Wire Line
	9000 1650 10300 1650
Wire Wire Line
	10300 1650 10300 1700
Wire Wire Line
	9000 800  9000 1650
Wire Wire Line
	10300 2550 10300 2500
Wire Wire Line
	10300 2500 9000 2500
Wire Wire Line
	9000 2500 9000 1650
Connection ~ 9000 1650
Wire Wire Line
	10300 3300 10300 3250
Wire Wire Line
	10300 3250 9000 3250
Wire Wire Line
	9000 3250 9000 2500
Connection ~ 9000 2500
Wire Wire Line
	10300 1350 10300 1400
Wire Wire Line
	10300 1400 8900 1400
Wire Wire Line
	8900 1400 8900 2250
Wire Wire Line
	8900 2250 10300 2250
Wire Wire Line
	10300 2250 10300 2200
Wire Wire Line
	10300 3050 10300 3100
Wire Wire Line
	10300 3100 8900 3100
Wire Wire Line
	8900 3100 8900 2250
Connection ~ 8900 2250
Wire Wire Line
	10300 3800 10300 3850
Wire Wire Line
	8900 3850 8900 3100
Wire Wire Line
	8900 3850 10300 3850
Connection ~ 8900 3100
Wire Wire Line
	8900 3850 8700 3850
Connection ~ 8900 3850
Wire Wire Line
	9000 800  8800 800 
Connection ~ 9000 800 
Text GLabel 8800 800  0    50   UnSpc ~ 0
VCC
Text GLabel 8700 3850 0    50   UnSpc ~ 0
GND
$Comp
L Device:C C1
U 1 1
P 900 7000
F 0 "C1" H 1015 7046 50  0000 L CNN
F 1 "100nF" H 1000 6900 50  0000 L CNN
F 2 "rosco_m68k:C2.5-3" H 938 6850 50  0001 C CNN
F 3 "~" H 900 7000 50  0001 C CNN
	1    900  7000
	1    0    0    -1  
$EndComp
Wire Wire Line
	900  7150 900  7300
Connection ~ 900  5700
Wire Wire Line
	1450 6900 1150 6900
Wire Wire Line
	900  5700 900  6850
Wire Wire Line
	1150 5700 1150 6900
Connection ~ 1150 5700
Wire Wire Line
	1150 5700 1950 5700
Wire Wire Line
	1950 7300 3700 7300
Wire Wire Line
	2800 6900 2800 5700
Connection ~ 2800 5700
Wire Wire Line
	2800 5700 3700 5700
$Comp
L mc68681-basic-rescue:XR68C681CJTR-F-XR68C681 IC1
U 1 1
P 3400 3100
F 0 "IC1" H 4400 3593 60  0000 C CNN
F 1 "XR68C681CJTR-F" H 4400 3487 60  0000 C CNN
F 2 "Package_LCC:PLCC-44_THT-Socket" H 4400 3340 60  0001 C CNN
F 3 "https://www.maxlinear.com/ds/xr68c681v210.pdf" H 4400 3381 60  0000 C CNN
	1    3400 3100
	1    0    0    -1  
$EndComp
Text GLabel 6900 1700 0    50   Input ~ 0
A1
Text GLabel 6900 1800 0    50   Input ~ 0
A2
Text GLabel 6900 1900 0    50   Input ~ 0
A3
Text GLabel 7900 1500 2    50   Output ~ 0
IACK
Wire Wire Line
	9550 5650 8750 5650
Wire Wire Line
	10050 5650 10550 5650
Text GLabel 10550 5650 2    50   Output ~ 0
VPA
Text GLabel 8750 5650 0    50   Input ~ 0
UVPA
Text GLabel 5400 3400 2    50   Input ~ 0
IACK
Wire Wire Line
	7200 3800 7200 4450
Wire Wire Line
	6550 3900 6550 4450
Wire Wire Line
	5850 5100 6100 5100
Wire Wire Line
	5850 5000 5850 5100
Wire Wire Line
	5850 4600 5850 4700
Text GLabel 5850 4600 1    50   UnSpc ~ 0
VCC
$Comp
L Device:R R2
U 1 1
P 5850 4850
F 0 "R2" H 5920 4896 50  0000 L CNN
F 1 "10K" H 5920 4805 50  0000 L CNN
F 2 "Resistor_THT:R_Axial_DIN0207_L6.3mm_D2.5mm_P10.16mm_Horizontal" V 5780 4850 50  0001 C CNN
F 3 "~" H 5850 4850 50  0001 C CNN
	1    5850 4850
	1    0    0    -1  
$EndComp
Text GLabel 6100 5100 2    50   Output ~ 0
IRQ
Wire Wire Line
	5400 5100 5850 5100
Connection ~ 5850 5100
Wire Wire Line
	5400 3900 6550 3900
Wire Wire Line
	7200 3800 5400 3800
$Comp
L Connector_Generic:Conn_02x05_Odd_Even JP1-5
U 1 1
P 9750 5450
F 0 "JP1-5" H 9800 5867 50  0000 C CNN
F 1 "Conn_02x05_Odd_Even" H 9800 5776 50  0000 C CNN
F 2 "Connector_PinHeader_2.54mm:PinHeader_2x05_P2.54mm_Vertical" H 9750 5450 50  0001 C CNN
F 3 "~" H 9750 5450 50  0001 C CNN
	1    9750 5450
	1    0    0    -1  
$EndComp
Wire Wire Line
	10550 5350 10300 5350
Wire Wire Line
	10050 5450 10300 5450
Wire Wire Line
	10300 5450 10300 5350
Connection ~ 10300 5350
Wire Wire Line
	10300 5350 10050 5350
Wire Wire Line
	8750 5450 9550 5450
Wire Wire Line
	9550 5350 8750 5350
Wire Wire Line
	10650 4900 10750 4900
Wire Wire Line
	10050 5250 10250 5250
Wire Wire Line
	10250 5250 10250 4900
Wire Wire Line
	10250 4900 10350 4900
Wire Wire Line
	8750 4900 10250 4900
Connection ~ 10250 4900
Wire Wire Line
	8750 5250 9550 5250
Text GLabel 5650 6100 0    50   Input ~ 0
RXDCA
$Comp
L Device:CP1_Small C16
U 1 1
P 5900 6100
F 0 "C16" V 6128 6100 50  0000 C CNN
F 1 "10uF" V 6037 6100 50  0000 C CNN
F 2 "Capacitor_THT:CP_Radial_D5.0mm_P2.00mm" H 5900 6100 50  0001 C CNN
F 3 "~" H 5900 6100 50  0001 C CNN
	1    5900 6100
	0    -1   -1   0   
$EndComp
$Comp
L Device:CP1_Small C17
U 1 1
P 5900 6450
F 0 "C17" V 5672 6450 50  0000 C CNN
F 1 "10uF" V 5763 6450 50  0000 C CNN
F 2 "Capacitor_THT:CP_Radial_D5.0mm_P2.00mm" H 5900 6450 50  0001 C CNN
F 3 "~" H 5900 6450 50  0001 C CNN
	1    5900 6450
	0    1    1    0   
$EndComp
$Comp
L Device:CP1_Small C18
U 1 1
P 5900 6800
F 0 "C18" V 6128 6800 50  0000 C CNN
F 1 "10uF" V 6037 6800 50  0000 C CNN
F 2 "Capacitor_THT:CP_Radial_D5.0mm_P2.00mm" H 5900 6800 50  0001 C CNN
F 3 "~" H 5900 6800 50  0001 C CNN
	1    5900 6800
	0    -1   -1   0   
$EndComp
$Comp
L Device:CP1_Small C19
U 1 1
P 5900 7200
F 0 "C19" V 5672 7200 50  0000 C CNN
F 1 "10uF" V 5763 7200 50  0000 C CNN
F 2 "Capacitor_THT:CP_Radial_D5.0mm_P2.00mm" H 5900 7200 50  0001 C CNN
F 3 "~" H 5900 7200 50  0001 C CNN
	1    5900 7200
	0    1    1    0   
$EndComp
Text GLabel 5650 6800 0    50   Input ~ 0
RXDCB
Text GLabel 6150 6450 2    50   Input ~ 0
TXDA
Text GLabel 6150 7200 2    50   Input ~ 0
TXDB
Text GLabel 6150 6100 2    50   Output ~ 0
RXDA
Text GLabel 6150 6800 2    50   Output ~ 0
RXDB
Text GLabel 5650 6450 0    50   Output ~ 0
TXDCA
Text GLabel 5650 7200 0    50   Output ~ 0
TXDCB
Wire Wire Line
	5650 6100 5800 6100
Wire Wire Line
	6000 6100 6150 6100
Wire Wire Line
	5650 6450 5800 6450
Wire Wire Line
	6000 6450 6150 6450
Wire Wire Line
	5650 6800 5800 6800
Wire Wire Line
	6000 6800 6150 6800
Wire Wire Line
	5650 7200 5800 7200
Wire Wire Line
	6000 7200 6150 7200
$EndSCHEMATC
